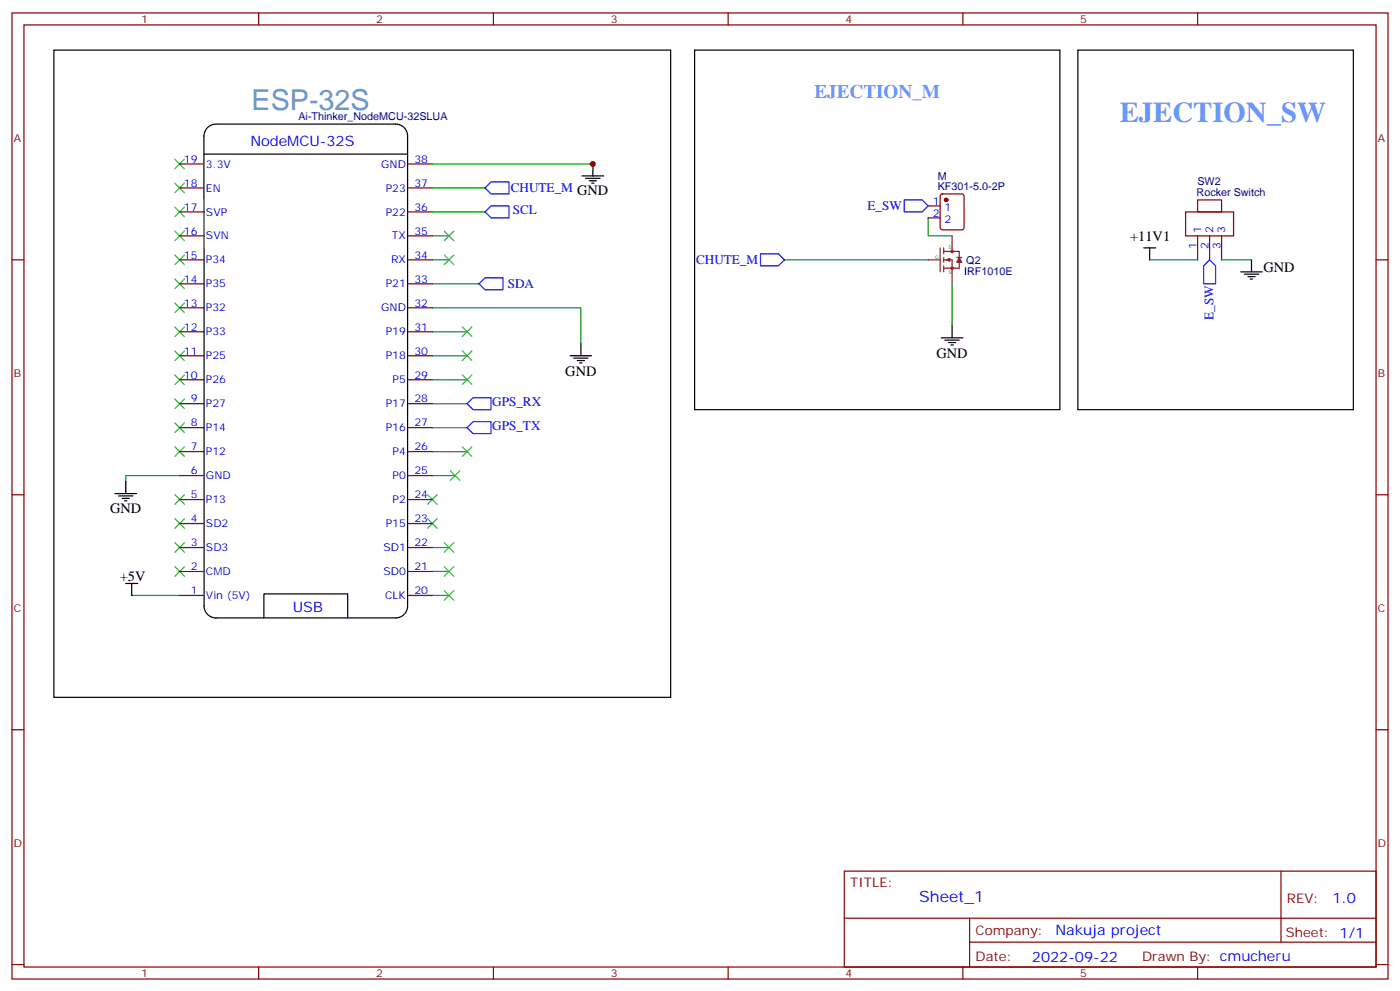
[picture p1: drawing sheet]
<svg xmlns="http://www.w3.org/2000/svg" width="412mm" height="292mm" viewBox="0 0 412 292" stroke-linecap="round" stroke-linejoin="round" font-family="sans-serif">
<g fill="none" stroke="#870000" stroke-width=".35">
<path d="M3.5 3.8h405.4v284.3h-405.4zM7.1 7.3h398.2v277.3h-398.2zM76.2 3.8v3.5M145.3 3.8v3.5M214.5 3.8v3.5M283.6 3.8v3.5M352.8 3.8v3.5M52.9 48.3h7.1M52.9 55.3h7.1M120.3 48.3h7.1M120.3 55.3h7.1M277.2 57.3l.4-.2h5.7l.6 .4 .1 9.5-.5 .6-5.9 .1-.6-.5-.1-9.4z"/>
<path d="M352.8 58.8h7v3.6h-7zM3.5 76.5h3.6M52.9 76.5h7.1M52.9 62.4h7.1M52.9 69.4h7.1M120.3 76.5h7.1M120.3 62.4h7.1M120.3 69.4h7.1M273.4 60.6h3.5M273.4 64.1h3.5M349.2 62.4h14.2v7h-14.2zM352.8 69.4v7.1"/>
<path d="M356.3 69.4v7.1M359.8 69.4v7.1M405.3 76.5h3.6M52.9 83.5h7.1M52.9 90.6h7.1M52.9 97.6h7.1M120.3 83.5h7.1M120.3 90.6h7.1M120.3 97.6h7.1M52.9 104.7h7.1M52.9 111.8h7.1M52.9 118.8h7.1"/>
<path d="M120.3 104.7h7.1M120.3 111.8h7.1M120.3 118.8h7.1M52.9 125.9h7.1M52.9 132.9h7.1M52.9 140h7.1M120.3 125.9h7.1M120.3 132.9h7.1M120.3 140h7.1M3.5 145.6h3.6M52.9 147h7.1M52.9 154.1h7.1"/>
<path d="M120.3 147h7.1M120.3 154.1h7.1M405.3 145.6h3.6M52.9 161.1h7.1M52.9 168.2h7.1M52.9 175.3h7.1M120.3 161.1h7.1M120.3 168.2h7.1M120.3 175.3h7.1M3.5 214.8h3.6M405.3 214.8h3.6M248.7 256.4h156.6v28.2h-156.6z"/>
<path d="M377.3 256.4v20.9M248.7 270.2h156.5M285.6 277.3h119.6M285.6 270.2v14.2M3.5 283.9h3.6M76.2 284.6v3.5M145.3 284.6v3.5M214.5 284.6v3.5M283.6 284.6v3.5M352.8 284.6v3.5M405.3 283.9h3.6"/>
</g>
<g fill="none" stroke="#008700" stroke-width=".35">
<path d="M127.4 48.3h47.2v1.7M127.4 55.3h15.5M127.4 76.5h4.9M127.4 69.4h4.9M127.4 62.4h15.5M231.1 76.5h42.3M273.4 64.1v5.3h7.1M338.7 76.5h14.1M359.8 76.5h8.9M127.4 90.6h43.7v10.6M127.4 83.5h13.7M127.4 97.6h10.2"/>
<path d="M280.5 83.5v12.4M127.4 118.8h10.2M127.4 111.8h10.2M127.4 104.7h10.2M52.9 140h-15.9v1.7M127.4 140h6.7M127.4 132.9h10.2M127.4 125.9h10.2M38.8 175.3h14.1M127.4 175.3h4.9M127.4 168.2h4.9M127.4 161.1h4.9"/>
</g>
<circle cx="278.7" cy="58.8" r=".53" fill="#870000" stroke="#870000" stroke-width=".35"/>
<g fill="none" stroke="#000" stroke-width=".35">
<path d="M15.9 14.7h181.7v190.5h-181.7zM204.6 14.7h107.6v105.9h-107.6zM317.5 14.7h81.1v105.9h-81.1zM60.1 40v138.3a3.5 3.5 0 0 0 3.5 3.6h52.9a3.5 3.5 0 0 0 3.6-3.6M60.1 45.3h60M60.1 40.1a3.5 3.5 0 0 1 3.5-3.6h52.9a3.5 3.5 0 0 1 3.6 3.6v138.1M171.4 51.8h6.4M172.5 52.5h4.2M173.6 53.2h2.1M174.3 53.9h.7M174.6 48.3v3.5M336.9 73h3.5"/>
<path d="M338.7 73v3.5M368.7 76.5v3.5M277.3 99.4h6.3M280.5 95.9v3.5M365.5 80h6.3M366.5 80.7h4.3M367.6 81.4h2.1M368.3 82.1h.7M167.9 104.7h6.4M169 105.4h4.2M170 106.1h2.2M170.7 106.8h.7"/>
<path d="M171.1 101.2v3.5M278.3 100.1h4.3M279.4 100.8h2.1M280.1 101.5h.7M33.9 145.3h6.3M34.9 146h4.3M36 146.7h2.1M36.7 147.4h.7M37 141.7v3.6M37 171.7h3.6M38.8 171.7v3.6M77.7 181.9v-7.1h24.7v7.1"/>
</g>
<g fill="none" stroke="#8c2424" stroke-width=".35">
<path d="M273.4 76.5h3.5M276.9 73v7M278 76.5h2.5v7M278 74h4.6v5h-4.6M278 73v1.7M278 75.8v1.4M278 78.2v1.8M279.8 76.1l-1.1 .4 1.1 .3M279.8 76.1v.7M279.8 76.1l-.8 .4 .8 .3M279.8 76.1l-.4 .4M280.5 69.4v4.6"/>
<path d="M281.9 75.8h1.4M282.6 75.8l.7 1.4h-1.4zM282.6 76.5l-.4 .7M282.6 76.5l.3 .7M282.6 76.5l-.4 .3M282.6 76.5l.3 .3"/>
<circle cx="280.5" cy="74" r=".35"/>
<circle cx="280.5" cy="79" r=".35"/>
</g>
<g fill="none" stroke="#3c3" stroke-width=".35">
<path d="M51.5 46.8l2.8 2.9M51.5 53.9l2.8 2.8M54.3 46.8l-2.8 2.9M54.3 53.9l-2.8 2.8M51.5 75.1l2.8 2.8M51.5 68l2.8 2.8M51.5 61l2.8 2.8M54.3 75.1l-2.8 2.8M54.3 68l-2.8 2.8M54.3 61l-2.8 2.8M130.9 75.1l2.8 2.8M130.9 68l2.8 2.8"/>
<path d="M133.7 75.1l-2.8 2.8M133.7 68l-2.8 2.8M51.5 89.2l2.8 2.8M51.5 96.2l2.8 2.9M51.5 82.1l2.8 2.8M54.3 89.2l-2.8 2.8M54.3 96.2l-2.8 2.9M54.3 82.1l-2.8 2.8M136.2 96.2l2.8 2.9M139 96.2l-2.8 2.9M51.5 117.4l2.8 2.8M51.5 103.3l2.8 2.8"/>
<path d="M51.5 110.3l2.8 2.9M54.3 117.4l-2.8 2.8M54.3 103.3l-2.8 2.8M54.3 110.3l-2.8 2.9M136.2 110.3l2.8 2.9M136.2 103.3l2.8 2.8M139 110.3l-2.8 2.9M139 103.3l-2.8 2.8M51.5 131.5l2.8 2.8M51.5 124.5l2.8 2.8M54.3 131.5l-2.8 2.8M54.3 124.5l-2.8 2.8"/>
<path d="M132.6 138.6l2.9 2.8M135.5 138.6l-2.9 2.8M136.2 131.5l2.8 2.8M139 131.5l-2.8 2.8M51.5 159.7l2.8 2.9M51.5 152.7l2.8 2.8M51.5 145.6l2.8 2.8M54.3 159.7l-2.8 2.9M54.3 152.7l-2.8 2.8M54.3 145.6l-2.8 2.8M125.9 152.7l2.9 2.8M125.9 145.6l2.9 2.8"/>
<path d="M128.8 152.7l-2.9 2.8M128.8 145.6l-2.9 2.8M130.9 159.7l2.8 2.9M133.7 159.7l-2.8 2.9M51.5 166.8l2.8 2.8M54.3 166.8l-2.8 2.8M130.9 166.8l2.8 2.8M130.9 173.8l2.8 2.9M133.7 166.8l-2.8 2.8M133.7 173.8l-2.8 2.9"/>
</g>
<path d="M142.9 55.3l1.7-1.7h5.3v3.5h-5.3zM266.3 58.8h5.3l1.8 1.8-1.8 1.8h-5.3zM142.9 62.4l1.7-1.8h5.3v3.5h-5.3zM224 74.7h5.3l1.8 1.8-1.8 1.7h-5.3zM354.5 78.2l1.8-1.7 1.8 1.7v5.3h-3.6zM141.1 83.5l1.8-1.7h5.3v3.5h-5.3zM137.6 118.8l1.7-1.7h5.3v3.5h-5.3zM137.6 125.9l1.7-1.8h5.3v3.5h-5.3z" fill="none" stroke="#00f" stroke-width=".35"/>
<circle cx="174.6" cy="48.3" r=".88" fill="#c00"/>
<text font-size="8.5" fill="#69c" x="74.1" y="32.4">ESP-32S</text>
<text font-size="8.5" fill="#69f" x="329.8" y="35.9">EJECTION_SW</text>
<text font-size="5.6" fill="#69f" x="239.9" y="28.9">EJECTION_M</text>
<text font-size="4.6" fill="#00f" x="270.8" y="265.4">Sheet_1</text>
<g font-size="4.2" fill="#00f">
<text x="73.7" y="43">NodeMCU-32S</text>
<text x="86.3" y="180.2">USB</text>
<text x="392.5" y="265.7">1.0</text>
<text x="310.9" y="275.2">Nakuja project</text>
<text x="304" y="283">2022-09-22</text>
</g>
<g font-size="4.2">
<text x="332.9" y="70.9">+11V1</text>
<text x="372.2" y="80">GND</text>
<text x="275.9" y="105.4">GND</text>
<text x="166.5" y="110.7">GND</text>
<text x="32.5" y="150.9">GND</text>
<text x="35.3" y="171">+5V</text>
</g>
<g font-size="3.9" fill="#00f">
<text x="150.5" y="56.6">CHUTE_M GND</text>
<text x="151.1" y="63">SCL</text>
<text x="255.6" y="61.8">E_SW</text>
<text x="205" y="77.7">CHUTE_M</text>
<text x="149.6" y="84.8">SDA</text>
<text x="357.5" y="94.1" transform="rotate(-90 357.5 94.1)">E_SW</text>
<text x="145" y="119.5">GPS_RX</text>
<text x="145" y="126.6">GPS_TX</text>
</g>
<g font-size="3.9" fill="#800">
<text x="250.5" y="261">TITLE:</text>
<text x="379.1" y="265.7">REV:</text>
<text x="287.4" y="275.2">Company:</text>
<text x="378.7" y="275.8">Sheet: 1/1</text>
<text x="287.4" y="282.9">Date:</text>
<text x="336.4" y="282.9">Drawn By: cmucheru</text>
</g>
<g font-size="3.2" fill="#800">
<text x="41.6" y="6.8">1</text>
<text x="110.8" y="6.8">2</text>
<text x="179.9" y="6.8">3</text>
<text x="249.1" y="6.8">4</text>
<text x="318.2" y="6.8">5</text>
<text x="4.1" y="41.9">A</text>
<text x="405.9" y="41.9">A</text>
<text x="4.1" y="111.1">B</text>
<text x="405.9" y="111.1">B</text>
<text x="4.1" y="180.2">C</text>
<text x="405.9" y="180.2">C</text>
<text x="4.1" y="249.3">D</text>
<text x="405.9" y="249.3">D</text>
<text x="41.6" y="287.6">1</text>
<text x="110.8" y="287.6">2</text>
<text x="179.9" y="287.6">3</text>
<text x="249.1" y="287.6">4</text>
<text x="318.2" y="287.6">5</text>
</g>
<g font-size="3.2" fill="#000080">
<text x="87.9" y="35.5">Ai-Thinker_NodeMCU-32SLUA</text>
<text x="276.2" y="52.8">M</text>
<text x="276.2" y="56">KF301-5.0-2P</text>
<text x="352.5" y="57.8">Rocker Switch</text>
<text x="352.7" y="54.6">SW2</text>
<text x="284.6" y="77.8">Q2</text>
<text x="284" y="80.9">IRF1010E</text>
</g>
<g font-size="3.2" fill="#00f">
<text x="54.2" y="47.9">19</text>
<text x="122.1" y="47.9">38</text>
<text x="60.7" y="49.3">3.3V</text>
<text x="112.3" y="49.3">GND</text>
<text x="54.2" y="55">18</text>
<text x="60.7" y="56.4">EN</text>
<text x="113.6" y="56.4">P23</text>
<text x="122.1" y="55">37</text>
<text x="54.2" y="62">17</text>
<text x="60.7" y="63.4">SVP</text>
<text x="113.6" y="63.4">P22</text>
<text x="122.1" y="62">36</text>
<text x="274.7" y="60.3">1</text>
<text x="274.7" y="63.8">2</text>
<text x="278.2" y="62">1</text>
<text x="278.2" y="65.5">2</text>
<text x="54.2" y="69.1">16</text>
<text x="60.7" y="70.5">SVN</text>
<text x="115.5" y="70.5">TX</text>
<text x="122.1" y="69.1">35</text>
<text x="353.8" y="68.7" transform="rotate(-90 353.8 68.7)">1</text>
<text x="357.4" y="68.7" transform="rotate(-90 357.4 68.7)">2</text>
<text x="360.9" y="68.7" transform="rotate(-90 360.9 68.7)">3</text>
<text x="54.2" y="76.1">15</text>
<text x="60.7" y="77.5">P34</text>
<text x="115.2" y="77.5">RX</text>
<text x="122.1" y="76.1">34</text>
<text x="352.4" y="73.2" transform="rotate(-90 352.4 73.2)">1</text>
<text x="356" y="73.2" transform="rotate(-90 356 73.2)">2</text>
<text x="359.5" y="73.2" transform="rotate(-90 359.5 73.2)">3</text>
<text x="54.2" y="83.2">14</text>
<text x="122.1" y="83.2">33</text>
<text x="60.7" y="84.6">P35</text>
<text x="113.6" y="84.6">P21</text>
<text x="54.2" y="90.2">13</text>
<text x="60.7" y="91.7">P32</text>
<text x="112.3" y="91.7">GND</text>
<text x="122.1" y="90.2">32</text>
<text x="54.2" y="97.3">12</text>
<text x="60.7" y="98.7">P33</text>
<text x="113.6" y="98.7">P19</text>
<text x="122.1" y="97.3">31</text>
<text x="54.2" y="104.4">11</text>
<text x="60.7" y="105.8">P25</text>
<text x="113.6" y="105.8">P18</text>
<text x="122.1" y="104.4">30</text>
<text x="54.2" y="111.4">10</text>
<text x="60.7" y="112.8">P26</text>
<text x="115.7" y="112.8">P5</text>
<text x="122.1" y="111.4">29</text>
<text x="56.2" y="118.5">9</text>
<text x="60.7" y="119.9">P27</text>
<text x="113.6" y="119.9">P17</text>
<text x="122.1" y="118.5">28</text>
<text x="56.2" y="125.5">8</text>
<text x="122.1" y="125.5">27</text>
<text x="60.7" y="126.9">P14</text>
<text x="113.6" y="126.9">P16</text>
<text x="56.2" y="132.6">7</text>
<text x="60.7" y="134">P12</text>
<text x="115.7" y="134">P4</text>
<text x="122.1" y="132.6">26</text>
<text x="56.2" y="139.6">6</text>
<text x="60.7" y="141">GND</text>
<text x="115.7" y="141">P0</text>
<text x="122.1" y="139.6">25</text>
<text x="56.2" y="146.7">5</text>
<text x="60.7" y="148.1">P13</text>
<text x="115.7" y="148.1">P2</text>
<text x="122.1" y="146.7">24</text>
<text x="56.2" y="153.7">4</text>
<text x="60.7" y="155.2">SD2</text>
<text x="113.6" y="155.2">P15</text>
<text x="122.1" y="153.7">23</text>
<text x="56.2" y="160.8">3</text>
<text x="122.1" y="160.8">22</text>
<text x="56.2" y="167.9">2</text>
<text x="60.7" y="162.2">SD3</text>
<text x="113" y="162.2">SD1</text>
<text x="122.1" y="167.9">21</text>
<text x="60.7" y="169.3">CMD</text>
<text x="113" y="169.3">SD0</text>
<text x="56.2" y="174.9">1</text>
<text x="60.7" y="176.3">Vin (5V)</text>
<text x="113.4" y="176.3">CLK</text>
<text x="122.1" y="174.9">20</text>
</g>
<g font-size="1.4" fill="#238d23">
<text x="275.5" y="76.1">G</text>
<text x="279.4" y="73.3">D</text>
<text x="279.4" y="80.7">S</text>
</g>
</svg>
